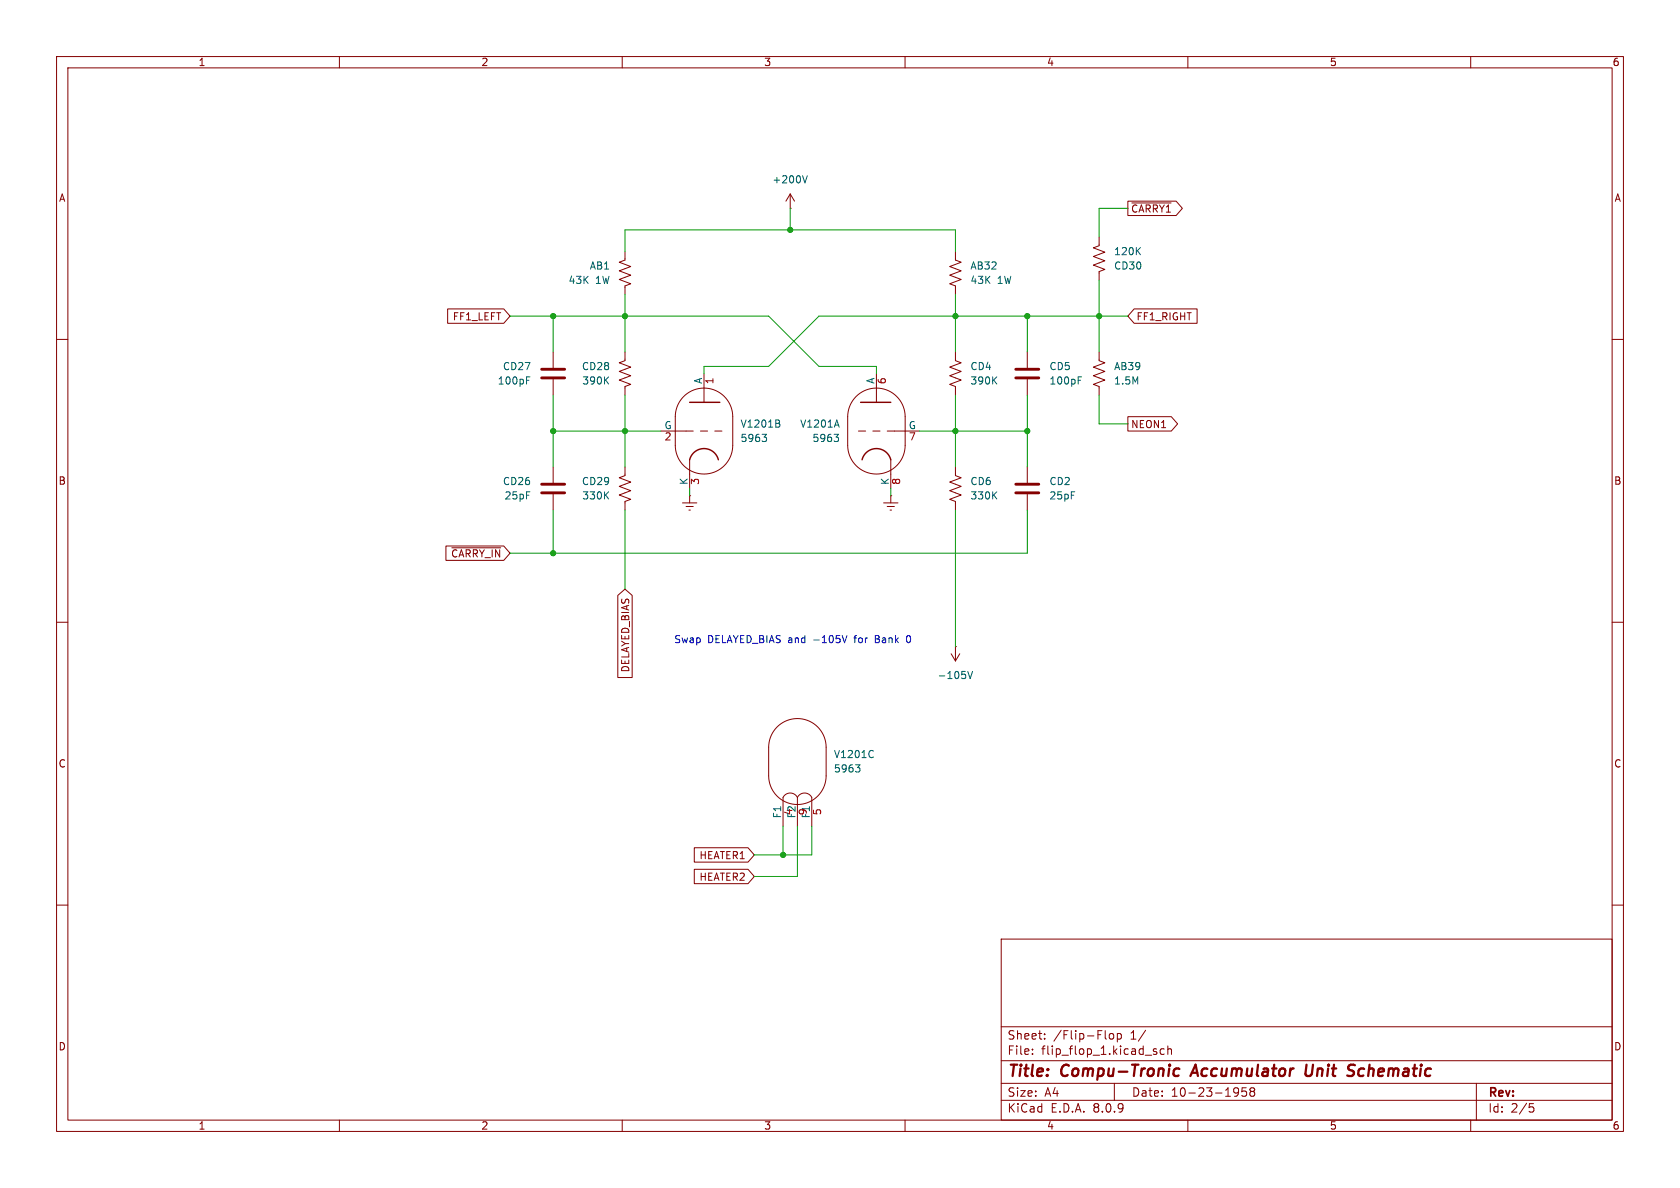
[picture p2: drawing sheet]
<svg xmlns="http://www.w3.org/2000/svg" width="297mm" height="210mm" viewBox="0 0 297 210" stroke-linecap="round" stroke-linejoin="round" font-family="sans-serif">
<g fill="none" stroke="#840000" stroke-width=".18">
<path d="M10 10h277v190h-277zM12 12h273v186h-273zM60 10v2M110 10v2M160 10v2M210 10v2M260 10v2M139.7 36.8h.1M139.7 34.3l-.8 1.3M139.7 34.3v2.5M139.7 34.3l.8 1.3M199.4 35.6h8.5l1.1 1.2-1.1 1.3h-8.5z"/>
<path d="M200.1 35.9h6.9M79.1 54.6h10l1.1 1.3-1.1 1.3h-10zM110.5 44.5v1.5l-1 .4 2 .7-2 .8 2 .7-2 .8 2 .8-1 .3v1.6M168.9 44.5v1.5l1 .4-2 .7 2 .8-2 .7 2 .8-2 .8 1 .3v1.6M194.3 41.9v1.5l-1 .4 2 .8-2 .7 2 .8-2 .8 2 .7-1 .4v1.5M200.5 54.6h11.1v2.6h-11.1l-1.1-1.3zM10 60h2M97.8 62.2v2.8M97.8 67.1v2.8M110.5 62.2v1.6l-1 .3 2 .8-2 .8 2 .7-2 .8 2 .7-1 .4v1.6M116.8 76.2h5.8M120.9 70.1a5.1 5.1 0 0 1 5.5-1.1 5.1 5.1 0 0 1 3.1 4.7v5a5.1 5.1 0 0 1-5 5.1 5.1 5.1 0 0 1-5.1-5.1v-5a5.1 5.1 0 0 1 1.5-3.6z"/>
<path d="M123.8 76.2h1.3M124.5 66v5.1M126.4 76.2h1.2M151.3 70.1a5.1 5.1 0 0 1 5.6-1.1 5.1 5.1 0 0 1 3.1 4.7v5a5.1 5.1 0 0 1-5.1 5.1 5.1 5.1 0 0 1-5-5.1v-5a5.1 5.1 0 0 1 1.4-3.6zM151.8 76.2h1.2M154.3 76.2h1.3M154.9 66v5.1M156.8 76.2h5.8M168.9 62.2v1.6l1 .3-2 .8 2 .8-2 .7 2 .8-2 .7 1 .4v1.6M181.6 62.2v2.8M181.6 67.1v2.8M194.3 62.2v1.6l1 .3-2 .8 2 .8-2 .7 2 .8-2 .7 1 .4v1.6"/>
<path d="M199.4 73.7h7.7l1.1 1.2-1.1 1.3h-7.7zM285 60h2M78.8 96.5h10.3l1.1 1.3-1.1 1.3h-10.3zM79.9 96.8h8.6M97.8 82.6v2.7M97.8 87.4v2.8M110.5 82.6v1.5l-1 .4 2 .7-2 .8 2 .7-2 .8 2 .8-1 .3v1.6M120.6 88.9h2.6M121.3 89.5h1.3M121.8 90.2h.2M121.9 87.6h.1M121.9 81.3v5.1"/>
<path d="M121.9 87.6v1.3M156.2 88.9h2.5M156.8 89.5h1.3M157.4 90.2h.2M157.5 87.6h.1M157.5 81.3v5.1M157.5 87.6v1.3M168.9 82.6v1.5l1 .4-2 .7 2 .8-2 .7 2 .8-2 .8 1 .3v1.6M181.6 82.6v2.7M181.6 87.4v2.8M10 110h2M109.2 105.3l1.3-1.2 1.3 1.2v14.5h-2.6z"/>
<path d="M168.1 115.6l.8 1.2M168.9 114.3h.1M168.9 114.3v2.5M169.7 115.6l-.8 1.2M285 110h2M137.4 128.5a5.1 5.1 0 0 1 5.5-1.1 5.1 5.1 0 0 1 3.1 4.7v5.1a5.1 5.1 0 0 1-5 5 5.1 5.1 0 0 1-5.1-5v-5.1a5.1 5.1 0 0 1 1.5-3.6zM122.7 153.7h9.5l1.1 1.2-1.1 1.3h-9.5zM122.7 149.9h9.5l1.1 1.2-1.1 1.3h-9.5zM141 141a1.42 1.42 0 0 0-1.3-.8 1.42 1.42 0 0 0-1.3 .8v5.1M141 141a1.42 1.42 0 0 1 1.2-.8 1.42 1.42 0 0 1 1.3 .8v5.1M141 141v5.1M10 160h2"/>
<path d="M177 166h108v32h-108zM285 160h2M60 198v2M110 198v2M160 198v2M177 194.5h108M177 191.5h108M177 187.5h108M177 181.5h108M182.5 186.3v.1M182.5 185.5v.1M184.7 183.6v.1"/>
<path d="M184.7 182.8v.1M195.5 183.6l.1 .1M196.2 182.8l.4-.1 .3 .3v.4l-.3 .3-.4-.1-.1-.2v-.4zM197 191.5v3M197.5 182.8l.5-.1 .2 .3v.4l-.1 .2h-.6M197.5 182.7v1.5M202.5 182.1l-1.3 2M204 185.8l.5 .2v.1v.2l-.5 .1M204 185.5h.5M205.8 185.5l-.4-.1-.3 .3v.4l.1 .2h.6M206.5 185.5l.2-.1 .3 .1 .1 .9M206.5 184.9v1.5"/>
<path d="M210 198v2M218.2 192.4l.5-.1 .2 .1a.99 .99 0 0 1-.4 1.4h-.3M219 192.9l-.3 .3h-.5M220.3 192.3h-.7l-.1 .7 .2-.1h.5l.2 .3-.1 .5-.2 .1-.6-.1M221.2 192.9l-.2 .3v.5l.2 .1 .5-.1 .1-.2-.1-.4-.2-.2M221.2 192.9l-.2-.2 .2-.4 .5 .1 .1 .2-.3 .3M221.2 192.9h.3M260 198v2M261 191.5v6.5M270.4 195.1h.7M270.5 195.7h.4l.3 .3-.2 .5-.5 .1"/>
</g>
<path d="M207.7 189l.2-.1 .6 .1M208.4 190.1l-.6 .1M211.4 188.2l-1 2M231 188.2l-.2 1.6 .1 .3a.66 .66 0 0 0 .9-.1M238.8 188.2l.7 .1M239 189.3a.49 .49 0 0 1 .4 .5 .49 .49 0 0 1-.5 .4" fill="none" stroke="#840000" stroke-width=".4"/>
<g fill="none" stroke="#006464" stroke-width=".18">
<path d="M141.9 31.1l.4 1.2 .4-1.2M201.1 44.3l.5 .7M201.6 43.8l-.7 .7M93.1 67.2h.4M93.1 66.6h.6M107.1 67.2l.5 .7M107.6 66.6l-.7 .7M134.7 76.8h.8l-.4 .5M135.3 77.3l.2 .2v.3l-.2 .2M137.6 74.2l.2 .3-.2 .3 .3 .3-.1 .3-.2 .1M147.5 76.8h.7l-.4 .5M147.9 74.2l.5 1.3"/>
<path d="M148 77.3l.2 .2v.3l-.2 .2M175.7 67.2l.5 .7M176.2 66.6l-.7 .7M190.6 67.2h.4M190.6 66.6h.6M107.1 87.5l.5 .7M107.6 86.9l-.7 .8M175.7 87.5l.5 .7M176.2 86.9l-.7 .8M171.1 118.7l.4 1.3 .4-1.3M151.2 135.2h.8l-.4 .5M151.8 135.7l.2 .2v.3l-.2 .3"/>
<path d="M154.1 132.7l.3 .1M154.4 133.8l-.3 .1M143.1 142.6v.7"/>
</g>
<path d="M121.9 71.1h5.4M152.1 71.1h5.4M121.9 81.3a2.62 2.62 0 0 1 2.6-2 2.62 2.62 0 0 1 2.5 2M152.4 81.3a2.62 2.62 0 0 1 2.5-2 2.62 2.62 0 0 1 2.6 2" fill="none" stroke="#840000" stroke-width=".25"/>
<path d="M95.8 66.8h4M95.8 65.3h4M179.6 66.8h4M179.6 65.3h4M95.8 87.1h4M95.8 85.6h4M179.6 87.1h4M179.6 85.6h4" fill="none" stroke="#840000" stroke-width=".51"/>
<path d="M149.7 112.3l-.4 1.3M154.8 112.9h.4M155.2 112.3h-.4v1.3h.4M160.7 112.3a.68 .68 0 0 0-.5 .7 .68 .68 0 0 0 .5 .6" fill="none" stroke="#0000c2" stroke-width=".18"/>
<g fill="none" stroke="#009600" stroke-width=".18">
<path d="M139.7 36.8v3.8M199.4 36.8h-5.1v5.1M90.2 55.9h45.7l8.9 8.9h10.1v1.2M97.8 55.9v6.3M110.5 44.5v-3.9h58.4v3.9M110.5 52.1v10.1M168.9 55.9h-24.1l-8.9 8.9h-11.4v1.2M168.9 52.1v10.1M169.2 55.9h30.2M181.6 55.9v6.3M194.3 49.5v12.7M97.8 69.9v12.7"/>
<path d="M97.8 76.2h19M110.5 69.9v12.7M162.6 76.2h6.3M168.9 69.9v12.7M169.2 76.2h12.4M181.6 69.9v12.7M194.3 69.9v5h5.1M97.8 90.2v7.6M110.5 90.2v13.9M121.9 86.4v1.2M157.5 86.4v1.2M168.9 90.2v24.1"/>
<path d="M181.6 90.2v7.6h-91.4M138.4 146.1v5M141 146.1v8.8h-7.7M143.5 146.1v5h-10.2"/>
</g>
<g fill="#009600" stroke="#009600" stroke-width=".18">
<circle cx="139.7" cy="40.6" r=".46"/>
<circle cx="168.9" cy="55.9" r=".46"/>
<circle cx="181.6" cy="55.9" r=".46"/>
<circle cx="194.3" cy="55.9" r=".46"/>
<circle cx="110.5" cy="76.2" r=".46"/>
<circle cx="97.8" cy="97.8" r=".46"/>
<circle cx="181.6" cy="76.2" r=".46"/>
<circle cx="168.9" cy="76.2" r=".46"/>
<circle cx="138.4" cy="151.1" r=".46"/>
<circle cx="97.8" cy="76.2" r=".46"/>
<circle cx="110.5" cy="55.9" r=".46"/>
<circle cx="97.8" cy="55.9" r=".46"/>
</g>
<g font-size="2.8" fill="#840000">
<text x="178" y="190.9">Title:</text>
<text x="187.7" y="190.9">Compu-Tronic</text>
<text x="211.6" y="190.9">Accumulator</text>
<text x="232.4" y="190.9">Unit</text>
<text x="240.7" y="190.9">Schematic</text>
</g>
<g font-size="2.1" fill="#840000">
<text x="178" y="184">Sheet:</text>
<text x="186.2" y="184">/Flip-Flop</text>
<text x="199.9" y="184">1/</text>
<text x="178" y="186.7">File:</text>
<text x="184.1" y="186.7">flip_flop_1.kicad_sch</text>
<text x="178" y="196.9">KiCad</text>
<text x="178" y="194.1">Size:</text>
<text x="184.7" y="194.1">A4</text>
<text x="185.7" y="196.9">E.D.A.</text>
<text x="193.3" y="196.9">8.0.9</text>
<text x="200" y="194.1">Date:</text>
<text x="207" y="194.1">10-23-1958</text>
<text x="263" y="194.3">Rev:</text>
<text x="263" y="196.9">Id:</text>
<text x="267.1" y="196.9">2/5</text>
</g>
<g font-size="1.8" fill="#840000">
<text x="35" y="11.9">1</text>
<text x="85" y="11.9">2</text>
<text x="135" y="11.9">3</text>
<text x="185" y="11.9">4</text>
<text x="235" y="11.9">5</text>
<text x="285" y="11.9">6</text>
<text x="10.3" y="35.9">A</text>
<text x="285.3" y="35.9">A</text>
<text x="199.9" y="37.8">~{CARRY1}</text>
<text x="80" y="56.8">FF1_LEFT</text>
<text x="200.8" y="56.8">FF1_RIGHT</text>
<text x="199.9" y="75.9">NEON1</text>
<text x="10.3" y="85.9">B</text>
<text x="285.3" y="85.9">B</text>
<text x="79.6" y="98.7">~{CARRY_IN}</text>
<text x="111.4" y="119" transform="rotate(-90 111.4 119)">DELAYED_BIAS</text>
<text x="10.3" y="135.9">C</text>
<text x="285.3" y="135.9">C</text>
<text x="123.6" y="155.9">HEATER2</text>
<text x="123.6" y="152.1">HEATER1</text>
<text x="10.3" y="185.9">D</text>
<text x="285.3" y="185.9">D</text>
<text x="35" y="199.9">1</text>
<text x="85" y="199.9">2</text>
<text x="135" y="199.9">3</text>
<text x="185" y="199.9">4</text>
<text x="235" y="199.9">5</text>
<text x="285" y="199.9">6</text>
</g>
<g font-size="1.8" fill="#006464">
<text x="136.5" y="32.6">+200V</text>
<text x="104.2" y="47.9">AB1</text>
<text x="171.5" y="47.9">AB32</text>
<text x="196.9" y="45.3">120K</text>
<text x="196.9" y="47.9">CD30</text>
<text x="100.4" y="50.4">43K</text>
<text x="105.3" y="50.4">1W</text>
<text x="171.5" y="50.4">43K</text>
<text x="176.3" y="50.4">1W</text>
<text x="88.8" y="65.6">CD27</text>
<text x="102.8" y="65.6">CD28</text>
<text x="171.5" y="65.6">CD4</text>
<text x="185.4" y="65.6">CD5</text>
<text x="196.9" y="65.6">AB39</text>
<text x="87.9" y="68.2">100pF</text>
<text x="102.8" y="68.2">390K</text>
<text x="124.2" y="68" transform="rotate(-90 124.2 68)">A</text>
<text x="154.7" y="68" transform="rotate(-90 154.7 68)">A</text>
<text x="171.5" y="68.2">390K</text>
<text x="185.4" y="68.2">100pF</text>
<text x="196.9" y="68.2">1.5M</text>
<text x="117.4" y="75.9">G</text>
<text x="130.8" y="75.8">V1201B</text>
<text x="141.4" y="75.8">V1201A</text>
<text x="160.6" y="75.9">G</text>
<text x="130.8" y="78.3">5963</text>
<text x="143.5" y="78.3">5963</text>
<text x="88.8" y="86">CD26</text>
<text x="89.1" y="88.5">25pF</text>
<text x="102.8" y="86">CD29</text>
<text x="102.8" y="88.5">330K</text>
<text x="121.7" y="85.8" transform="rotate(-90 121.7 85.8)">K</text>
<text x="157.2" y="85.8" transform="rotate(-90 157.2 85.8)">K</text>
<text x="171.5" y="86">CD6</text>
<text x="171.5" y="88.5">330K</text>
<text x="185.4" y="86">CD2</text>
<text x="185.4" y="88.5">25pF</text>
<text x="165.7" y="120.2">-105V</text>
<text x="147.3" y="134.2">V1201C</text>
<text x="147.3" y="136.8">5963</text>
<text x="138.2" y="144.8" transform="rotate(-90 138.2 144.8)">F1</text>
<text x="140.4" y="144.2" transform="rotate(-90 140.4 144.2)">4</text>
<text x="140.7" y="144.8" transform="rotate(-90 140.7 144.8)">F2</text>
</g>
<g font-size="1.8" fill="#a90000">
<text x="126.4" y="68" transform="rotate(-90 126.4 68)">1</text>
<text x="156.9" y="68" transform="rotate(-90 156.9 68)">6</text>
<text x="117.4" y="78.2">2</text>
<text x="160.6" y="78.2">7</text>
<text x="123.9" y="85.8" transform="rotate(-90 123.9 85.8)">3</text>
<text x="159.5" y="85.8" transform="rotate(-90 159.5 85.8)">8</text>
<text x="143" y="144.2" transform="rotate(-90 143 144.2)">9</text>
<text x="145.5" y="144.2" transform="rotate(-90 145.5 144.2)">5</text>
</g>
<g font-size="1.8" fill="#0000c2">
<text x="119.1" y="113.9">Swap</text>
<text x="125.1" y="113.9">DELAYED_BIAS and</text>
<text x="144.1" y="113.9">-105V</text>
<text x="151.5" y="113.9">for</text>
<text x="155.4" y="113.9">Bank</text>
<text x="161.1" y="113.9">0</text>
</g>
</svg>
